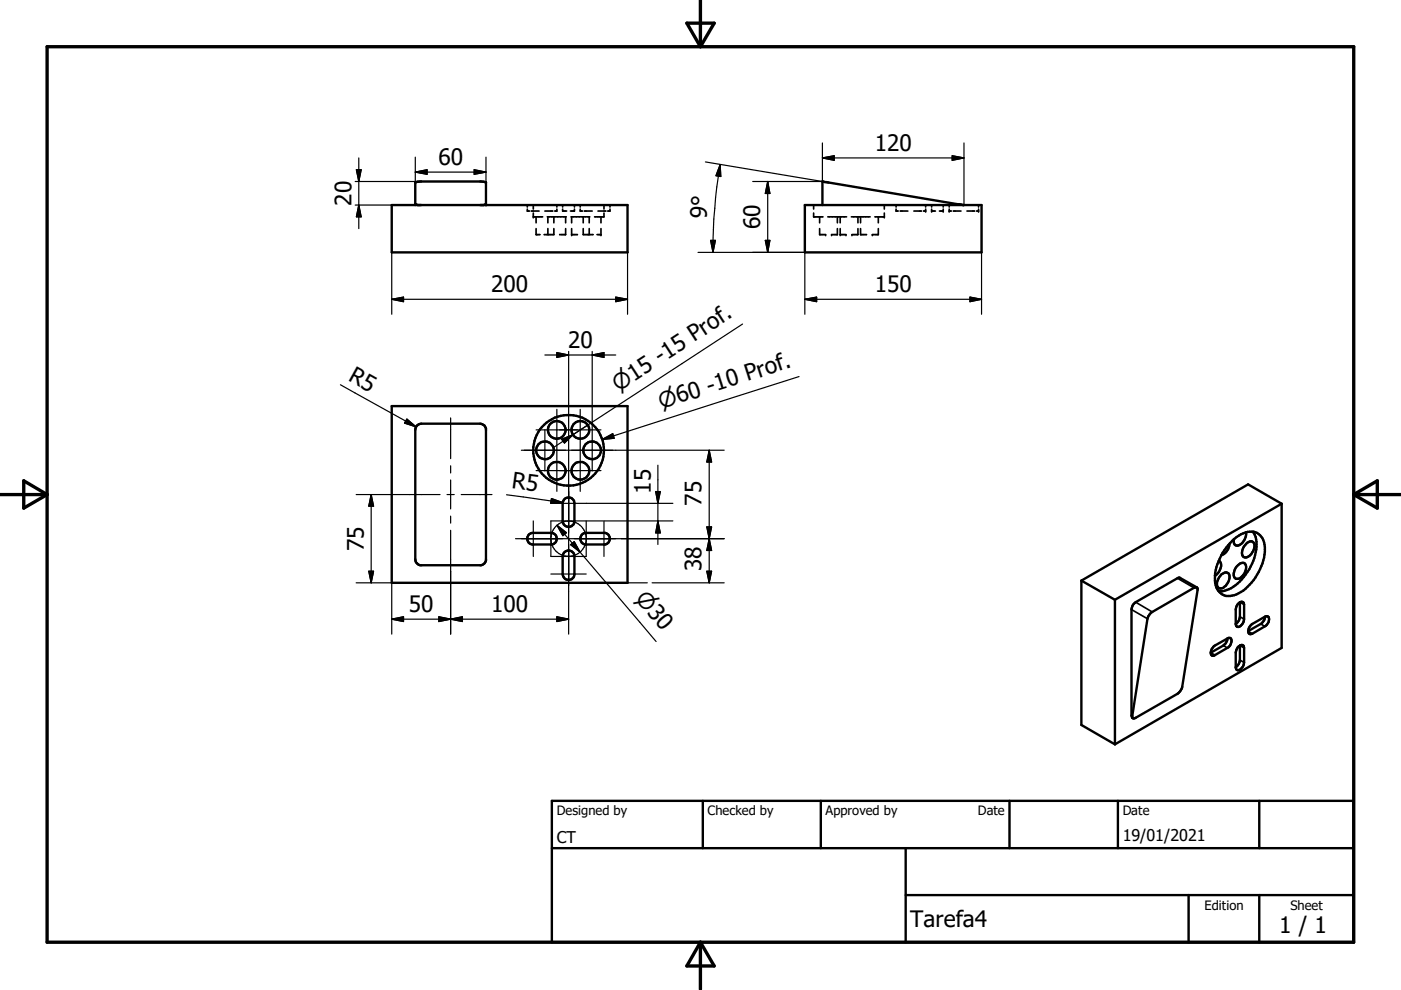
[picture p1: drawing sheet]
<svg xmlns="http://www.w3.org/2000/svg" width="297mm" height="210mm" viewBox="0 0 297 210" stroke-linecap="round" stroke-linejoin="round" font-family="sans-serif">
<g fill="none" stroke="#000" stroke-width=".51">
<path d="M174.4 38.5h.1M174.4 38.5v5M174.4 38.5l29.8 5M83.1 43.5h50v10h-50zM88 43.5v-4.8l1.1-.2h12.9l1 .1v4.9M88 43.3l.6 .2M103 43.3l-.5 .2M170.6 43.5h37.5v10h-37.5zM83.1 86.1h50v37.5h-50zM88.4 90.2l.9-.4h12.5a1.42 1.42 0 0 1 1.2 1v28.3l-.3 .4-.7 .3h-13.2a1.28 1.28 0 0 1-.8-1.2v-27.5zM112.1 113.4l.7-.4h4.2a1.26 1.26 0 0 1 1 1.2 1.26 1.26 0 0 1-1 1.2h-4.2a1.26 1.26 0 0 1-.7-2zM119.5 117.2a1.24 1.24 0 0 1 1.5-.4 1.24 1.24 0 0 1 .8 1.2v3.7a1.25 1.25 0 0 1-1.3 1.2 1.25 1.25 0 0 1-1.2-1.2v-3.7z"/>
<path d="M119.7 105.8a1.25 1.25 0 0 1 1.3-.2 1.25 1.25 0 0 1 .8 1.1v3.7a1.25 1.25 0 0 1-1.3 1.3 1.25 1.25 0 0 1-1.2-1.3v-3.7zM123.4 113.4l.6-.4h4.3a1.26 1.26 0 0 1 1 1.2 1.26 1.26 0 0 1-1 1.2h-4.3a1.27 1.27 0 0 1-.6-2zM258.4 118.9a1.62 1.62 0 0 1 0 2.3l-.8 .9M260.7 115.3a2.65 2.65 0 0 1-1.8 2.4M261.2 114.7a5 5 0 0 1 5.3-1.7 4.1 4.1 0 0 1 1.6 4.6 11.5 11.5 0 0 1-5.9 8.4l-.5 .2a3 3 0 0 1-4.1-3.1 12 12 0 0 1 3.6-8.4zM264.2 112.9a2.47 2.47 0 0 1-2.1 2.8 .68 .68 0 0 1-.5-.8v-.6M264.2 115.3l.3-.2a.98 .98 0 0 1 1.1-.2 1.41 1.41 0 0 1 .1 1.9 1.71 1.71 0 0 1-2.1 1.3 1.72 1.72 0 0 1 .2-2.3zM265.6 112.7a5.9 5.9 0 0 1 .3 5.6 11.3 11.3 0 0 1-5.3 6.6l-1.4 .4h-.8M271.7 106.8l-7.1-4.1-35.3 20.4M271.7 106.8l-35.3 20.4M271.7 106.8v30.6l-35.3 20.4M229.3 123.1l7.1 4.1"/>
<path d="M229.3 123.1v30.6l7.1 4.1M236.4 127.2v30.6M253.7 124.5l.2 .6-3.4 20.9-.9 1.1-8.8 5.1-.5 .1-.2-.2M253.7 124.5l-.6 .1-9 5.2-.6 .8-.2 .6-3.2 20.9M253.7 124.5l-3.6-2h-.3l-9 5.2-.6 .7-.3 .8v22.5l.2 .4M257.4 137l3-1.7h.4a1.29 1.29 0 0 1-.6 2.1l-2.6 1.5a.59 .59 0 0 1-.8 0 .59 .59 0 0 1-.1-.8l.2-.5zM258.9 121.8a1.05 1.05 0 0 1 1.7-.1 2.54 2.54 0 0 1-1.7 3.1l-.5-.2a1.09 1.09 0 0 1-.3-1.4zM260.2 135.4a1.92 1.92 0 0 1-.8 1.5l-2.7 1.5M262.3 120.1a1.25 1.25 0 0 1 1.6-.6 2.37 2.37 0 0 1-1.4 3.2l-.6-.1a1.99 1.99 0 0 1 .4-2.5zM262.4 128.1l.2-.2a.71 .71 0 0 1 1-.2l.2 .5v3.1a1.6 1.6 0 0 1-1.5 1.6l-.3-.6v-3.1zM262.6 137.1a.63 .63 0 0 1 .7-.4 .63 .63 0 0 1 .5 .7v3.1a1.68 1.68 0 0 1-1.5 1.6l-.3-.6v-3.1l.2-.7zM262.9 136.9v3.1l-.3 .8-.6 .7"/>
<path d="M262.9 127.7v3.1l-.3 .8-.6 .7M265.2 132.6l3-1.8a.55 .55 0 0 1 .7-.1 .55 .55 0 0 1 .2 .7l-.1 .5-.6 .8-2.9 1.7-.5 .1a1.16 1.16 0 0 1 0-1.7zM268.2 130.8a1.98 1.98 0 0 1-.9 1.5l-2.7 1.5M240.1 152.1v.1M117 179.8h170M117 169.8h170v30h-170zM149 169.8v10M174 169.8v10M192 179.8v20M214 169.8v10M237 169.8v10M267 169.8v10"/>
<path d="M192 189.8h95M252 189.8v10M267 189.8v10"/>
<circle cx="115.6" cy="95.5" r="1.88"/>
<circle cx="118" cy="99.8" r="1.86"/>
<circle cx="118" cy="91.1" r="1.87"/>
<circle cx="120.5" cy="95.5" r="7.5"/>
<circle cx="123" cy="99.8" r="1.88"/>
<circle cx="123" cy="91.1" r="1.88"/>
<circle cx="125.5" cy="95.5" r="1.87"/>
</g>
<g fill="#000">
<circle cx="103" cy="43.3" r=".25"/>
<circle cx="113.1" cy="46" r=".18"/>
<circle cx="121.2" cy="49.7" r=".18"/>
<circle cx="127.4" cy="49.7" r=".18"/>
<circle cx="175" cy="49.7" r=".18"/>
<circle cx="176.3" cy="49.7" r=".18"/>
<circle cx="178.1" cy="49.7" r=".18"/>
<circle cx="179.4" cy="49.7" r=".18"/>
<circle cx="180.6" cy="49.7" r=".18"/>
<circle cx="185" cy="49.7" r=".18"/>
<circle cx="187.5" cy="46" r=".18"/>
<circle cx="196.3" cy="44.7" r=".18"/>
<circle cx="197.5" cy="44.7" r=".18"/>
<circle cx="200" cy="44.7" r=".18"/>
<circle cx="201.2" cy="44.7" r=".18"/>
<circle cx="207.5" cy="44.7" r=".18"/>
</g>
<g fill="none" stroke="#000" stroke-width=".35">
<path d="M111.8 44.3v.4h.4M111.8 43.5v.4M112.6 44.7h1.7M113.1 45.2v.8h2M113.1 43.5v.8M113.7 48.5v1.2h.8M113.7 46v1.2M115.5 44.7h1.7M116 46h4.1M116.2 46v1.2M116.2 48.5v1.2M117.4 48.5v1.2h-2"/>
<path d="M117.4 46v1.2M118.1 44.3v.4h-.5M118.1 43.5v.4M119.3 43.5v.4M119.3 44.3v.4h.8M119.9 48.5v1.2h-1.2M119.9 46v1.2M121.1 46h3.9M121.2 48.5v1.2h1.2M121.2 46v1.2M121.8 43.5v.4M121.8 44.3v.4h-.9"/>
<path d="M123 44.3v.4h.5M123 43.5v.4M123.7 48.5v1.2h2.1M123.7 46v1.2M123.9 44.7h1.7M124.9 46v1.2M124.9 48.5v1.2M126.8 44.7h1.7M127.4 48.5v1.2h-.8M127.4 46v1.2M128.1 45.2v.8h-2M128.1 43.5v.8"/>
<path d="M129.3 44.3v.4h-.4M129.3 43.5v.4M172.5 45.2v.8h2M172.5 43.5v.8M173.8 48.5v1.2h1.2M173.8 46v1.2M175.5 46h4M177.5 48.5v1.2h-1.2M177.5 46v1.2M178.1 48.5v1.2h1.3M178.1 46v1.2M180.5 46h4"/>
<path d="M181.9 48.5v1.2h-1.3M181.9 46v1.2M182.5 48.5v1.2h1.2M182.5 46v1.2M186.2 48.5v1.2h-1.2M186.2 46v1.2M187.5 45.2v.8h-2M187.5 43.5v.8M190 44.3v.4h.4M190 43.5v.4M190.8 44.7h1.7M193.8 44.7h1.6"/>
<path d="M196.3 44.3v.4h-.5M196.3 43.5v.4M197.5 44.3v.4h.8M197.5 43.5v.4M200 44.3v.4h-.8M200 43.5v.4M201.2 44.3v.4h.5M201.2 43.5v.4M202.1 44.7h1.6M205 44.7h1.7M207.5 44.3v.4h-.4M207.5 43.5v.4"/>
<path d="M239.9 129.2l3.4 2M240.8 127.7l3.5 2.1M249.6 122.6l3.5 2M256.7 138.4l.9 .5M259.4 136.9l.8 .5M262.9 136.9l.9 .5M262.9 140l.9 .5M262.9 127.7l.9 .5M262.9 130.8l.9 .5M264.6 133.8l.9 .6M267.3 132.3l.9 .5M239.9 151.7l.2 .1"/>
</g>
<path d="M148.5 -.1v10M10 9.9h277v189.9h-277zM145.6 4.9h5.8l-2.9 5zM0 104.9h10M5 101.9l5 3-5 2.8zM287 104.9h10M287 104.9l5-3v5.8zM148.5 199.8v10M148.5 199.8l2.9 5h-5.8z" fill="none" stroke="#000" stroke-width=".71"/>
<g fill="none" stroke="#000" stroke-width=".25">
<path d="M75.3 38.5h14M75.6 36h1l-.5 2.5zM76.1 33.5v15M88 36.5l2.5-.5v1zM88 36.5h15M88 33.3v10M100.5 36l2.5 .5-2.5 .5zM103 33.3v10M149.6 34.3l26 4.4M152.7 34.9l.1 2.5-1-.1zM152.7 34.9l-1 7a98.5 98.5 0 0 0-.5 11.6M162.8 38.5l.4 2.5h-.9z"/>
<path d="M162.8 38.5v15M174.4 33.5l2.5-.5v1zM174.4 30.3v8.2h-14.8M174.4 33.5h30M201.9 33l2.5 .5-2.5 .5zM204.4 30.3v13.2M75.3 43.5h7.8M76.1 43.5l.5 2.5h-1zM83.1 53.5v13.1M133.1 53.5v13.1M148 53.5h22.6v13.1M150.7 51h1l-.5 2.5z"/>
<path d="M162.3 51h.9l-.4 2.5zM208.1 53.5v13.1M83.1 63.5l2.5-.5v1zM83.1 63.5h50M115.5 75.3h15.1M118.1 74.8l2.5 .5-2.5 .5zM120.6 74.5v60M125.6 75.3l2.5-.5v1zM125.6 74.5v25.4M130.6 63l2.5 .5-2.5 .5zM157.4 68.7l-35.9 23.5M169.4 79.8l-41.7 13.4"/>
<path d="M170.6 63.5l2.5-.5v1zM170.6 63.5h37.5M205.7 63l2.4 .5-2.4 .5zM72.2 81.6l16 8.9M86.3 88.9l1.9 1.6-2.4-.8zM95.5 88.6v8.6M95.5 98.8v1.5M110.5 95.5h43M113.7 91.1h13.7M113.7 99.8h13.7M115.5 91.1v8.8M118.1 86.8v17.4"/>
<path d="M119.1 93.1l2.4-.9-1.8 1.7zM121.5 92.2l-4.2 2.7M123 86.8v17.4M124.6 90.1l-3.1 2.1M127.7 93.2l2.2-1.3 .3 1zM139.5 98.6v16.8M150.4 95.5l.5 2.5h-1zM150.4 95.5v28.1M75.5 104.9h17.8M78.7 104.9l.5 2.4h-1zM78.7 104.9v18.7M94.8 104.9h1.5"/>
<path d="M95.5 101.8v6.1M95.5 109.4v1.5M95.5 112.4v22.1M97.8 104.9h6.5M107.4 104.9l11.9 1.7M109.3 114.2h44.2M113.1 110.4v7.6M116.8 110.4h7.5v7.6h-7.5zM116.8 106.7h25.9M116.9 105.7l2.4 .9-2.5 .1zM118.1 111.4l2 1.5-.8 .7zM118.1 111.4l4.9 5.7"/>
<path d="M119.3 106.6l-2.5 .1M119.3 106.6l-2.4-.9-.1 1M121 115.5l.7-.6 1.3 2.2zM123 117.1l16.1 18.9M124.3 113.7a3.7 3.7 0 0 0-5.4-2.9 3.7 3.7 0 0 0-.9 6.1 3.7 3.7 0 0 0 6-1.3l.3-.9M124.4 110.4h3.5M128.1 110.4v7.6M128.1 110.4h14.6M139 104.2h1l-.5 2.5zM139.5 110.4l.5 2.6h-1zM149.9 111.7h1l-.5 2.5zM149.9 111.7l1 5h-1l1-5z"/>
<path d="M150.4 114.2l.5 2.5h-1zM75.5 123.6h7.6v10.9M78.2 121.1h1l-.5 2.5zM83.1 131.3l2.5-.5v1zM83.1 131.3h37.5M93 130.8l2.5 .5-2.5 .5zM93 130.8l5 1v-1l-5 1zM95.5 131.3l2.5-.5v1zM116.8 121.7h7.5M118.1 130.8l2.5 .5-2.5 .5zM133.1 123.6h4.1M138.3 123.6h15.2"/>
<path d="M149.9 121.1h1l-.5 2.5z"/>
</g>
<g fill="#000">
<path d="M75.6 36h1l-.5 2.5zM88 36.5l2.5-.5v1zM100.5 36l2.5 .5-2.5 .5zM152.7 34.9l.1 2.5-1-.1zM174.4 33.5l2.5-.5v1zM201.9 33l2.5 .5-2.5 .5zM76.1 43.5l.5 2.5h-1zM150.7 51h1l-.5 2.5zM162.3 51h.9l-.4 2.5zM162.8 38.5l.4 2.5h-.9zM83.1 63.5l2.5-.5v1zM118.1 74.8l2.5 .5-2.5 .5z"/>
<path d="M125.6 75.3l2.5-.5v1zM130.6 63l2.5 .5-2.5 .5zM170.6 63.5l2.5-.5v1zM205.7 63l2.4 .5-2.4 .5zM86.3 88.9l1.9 1.6-2.4-.8zM119.1 93.1l2.4-.9-1.8 1.7zM127.7 93.2l2.2-1.3 .3 1zM150.4 95.5l.5 2.5h-1zM78.7 104.9l.5 2.4h-1zM116.9 105.7l2.4 .9-2.5 .1zM118.1 111.4l2 1.5-.8 .7zM121 115.5l.7-.6 1.3 2.2z"/>
<path d="M139 104.2h1l-.5 2.5zM139.5 110.4l.5 2.6h-1zM149.9 111.7h1l-.5 2.5zM150.4 114.2l.5 2.5h-1zM78.2 121.1h1l-.5 2.5zM83.1 131.3l2.5-.5v1zM93 130.8l2.5 .5-2.5 .5zM95.5 131.3l2.5-.5v1zM118.1 130.8l2.5 .5-2.5 .5zM149.9 121.1h1l-.5 2.5z"/>
</g>
<g font-size="4.8">
<text x="93" y="34.9">60</text>
<text x="185.5" y="31.9">120</text>
<text x="74.5" y="43.6" transform="rotate(-90 74.5 43.6)">20</text>
<text x="149.8" y="46.5" transform="rotate(-85 149.8 46.5)">9°</text>
<text x="161.2" y="48.6" transform="rotate(-90 161.2 48.6)">60</text>
<text x="104.1" y="61.9">200</text>
<text x="185.5" y="61.9">150</text>
<text x="120.5" y="73.7">20</text>
<text x="73.7" y="80.6" transform="rotate(29 73.7 80.6)">R5</text>
<text x="108.4" y="103.5" transform="rotate(8 108.4 103.5)">R5</text>
<text x="138" y="104.7" transform="rotate(-90 138 104.7)">15</text>
<text x="148.8" y="107.2" transform="rotate(-90 148.8 107.2)">75</text>
<text x="77.2" y="116.8" transform="rotate(-90 77.2 116.8)">75</text>
<text x="148.8" y="121.2" transform="rotate(-90 148.8 121.2)">38</text>
<text x="86.7" y="129.7">50</text>
<text x="104.1" y="129.7">100</text>
<text x="193" y="196.6">Tarefa4</text>
<text x="271.2" y="197.7">1 / 1</text>
</g>
<g font-size="4.6">
<text x="131.1" y="83.1" transform="rotate(-33 131.1 83.1)">⌀15 -15 Prof.</text>
<text x="140.2" y="86.7" transform="rotate(-18 140.2 86.7)">⌀60 -10 Prof.</text>
<text x="134.5" y="126.9" transform="rotate(50 134.5 126.9)">⌀30</text>
</g>
<g font-size="3.4">
<text x="118.1" y="178.8">CT</text>
<text x="238" y="178.3">19/01/2021</text>
</g>
<g font-size="2.7">
<text x="118.1" y="172.9">Designed by</text>
<text x="150" y="172.9">Checked by</text>
<text x="175" y="172.9">Approved by</text>
<text x="207.3" y="172.8">Date</text>
<text x="238" y="172.8">Date</text>
<text x="255.4" y="192.9">Edition</text>
<text x="273.6" y="192.9">Sheet</text>
</g>
</svg>
